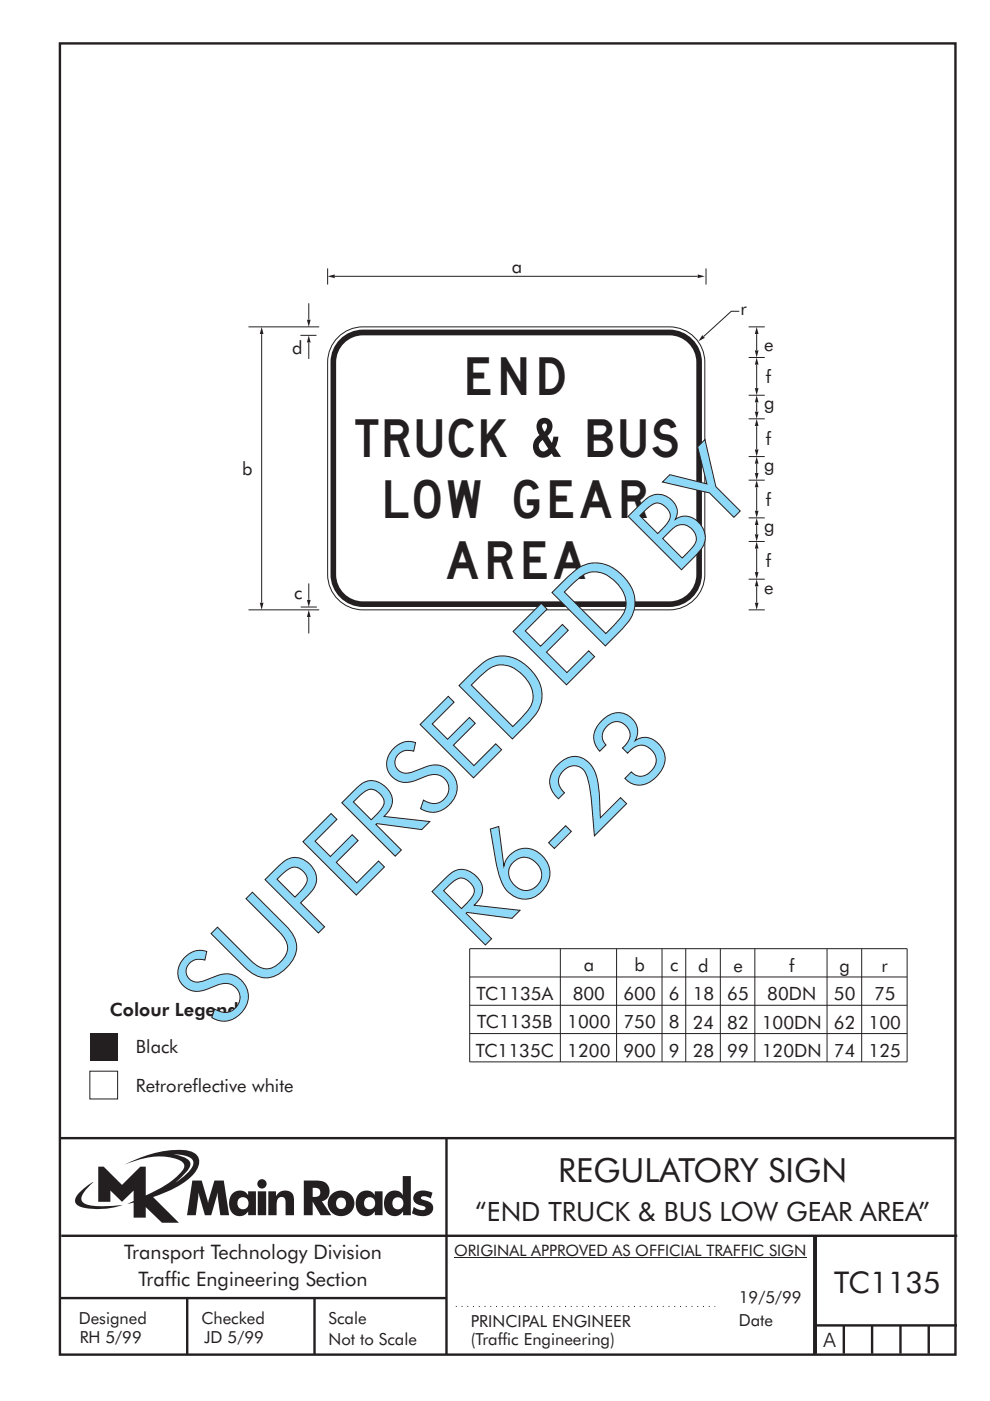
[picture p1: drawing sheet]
<svg xmlns="http://www.w3.org/2000/svg" width="210mm" height="297mm" viewBox="0 0 210 297" stroke-linecap="round" stroke-linejoin="round" font-family="sans-serif">
<g fill="none" stroke="#231f20" stroke-width=".51">
<path d="M12.7 9.2h190v278h-190zM12.7 241.3h189.9M94.7 241.4v45.8M12.7 275.2h82M13 262h190M39.7 275.2v12M66.7 275.2v12M172.7 262.2v25M173 262.2v24.8M173 281h30M179 281v6M185 281v6"/>
<path d="M191 281v6M197 281v6"/>
</g>
<path d="M96.3 266.7h74.7" fill="none" stroke="#231f20" stroke-width=".21"/>
<path d="M36.8 244.7a5.8 5.8 0 0 1 3.9 1.1 1.58 1.58 0 0 1-.2 2.1l-1.1 1.2-2.3 1.7 .9-.8a6.5 6.5 0 0 0 2.4-3.2 2.43 2.43 0 0 0-2.2-1.8zM20.8 247.4v7.4h2.6v-2.4l2.5 2.4 2.4-2.4v2.2l-1.3 .7 1.3-.3v3.2h2.6v-2.3l3.4 3.3h3.6l-5.4-5.4a20.1 20.1 0 0 0 8.6-4.9 3.1 3.1 0 0 0 .8-3.8 3.8 3.8 0 0 0-3.1-1.3 25.1 25.1 0 0 0-12.4 3.1 16.1 16.1 0 0 1 11.2-1.1 1.56 1.56 0 0 1 1.4 1.9 17.9 17.9 0 0 1-8.1 5.8v-6.1h-1.1l-3.9 3.8-3.9-3.8zM16.9 252.8a1.82 1.82 0 0 0-.6 2.6 9.9 9.9 0 0 0 5.8 .9l1.9-.3 2-.5a22.2 22.2 0 0 1-7.7-.1 1.33 1.33 0 0 1-.7-2.3l.9-1.2 1.4-1.3-1.5 .8zM66.3 251.8a1.13 1.13 0 0 1 1.2 .2 1.13 1.13 0 0 1 .4 1.2 1.26 1.26 0 0 1-1.6 .6zM64.4 250.3v7.4h1.9v-2.9l1.7 2.9h2.3l-2-3a2.25 2.25 0 0 0 1.5-2.7 2.25 2.25 0 0 0-2.6-1.7zM69.6 255.2a2.8 2.8 0 0 0 5.6 0 2.8 2.8 0 0 0-5.6 0zM71.7 254.1a1.15 1.15 0 0 1 1.7 1 1.15 1.15 0 0 1-1.7 1 1.46 1.46 0 0 1 0-2zM76.3 253a3.2 3.2 0 0 0 .4 4.6 2.13 2.13 0 0 0 2.8-.8v.8h1.6v-5h-1.6v.8a2.07 2.07 0 0 0-3.2-.4zM77.7 254.1a1.23 1.23 0 0 1 1.6 .3 1.23 1.23 0 0 1-.2 1.6 1.23 1.23 0 0 1-1.7-.1 1.54 1.54 0 0 1 .3-1.8zM85.4 249.3l.1 4.1a2.16 2.16 0 0 0-2.4-.9 2.16 2.16 0 0 0-1.6 2 2.52 2.52 0 0 0 2.7 3.3 2.11 2.11 0 0 0 1.3-1v.9h1.6v-8.4zM83.7 254.1a1.24 1.24 0 0 1 1.9 1 1.24 1.24 0 0 1-1.9 1.1 1.48 1.48 0 0 1 0-2.1zM88.2 252.9a1.52 1.52 0 0 0-.5 1.7 1.52 1.52 0 0 0 1.5 1 .82 .82 0 0 1 1 .7 2.07 2.07 0 0 1-2.4-.4l-.4 1.3a3.8 3.8 0 0 0 3.9 .2 1.56 1.56 0 0 0 .5-1.7 1.56 1.56 0 0 0-1.4-1.1 1.25 1.25 0 0 1-1.1-.6 1.21 1.21 0 0 1 1.7-.1l.4 .2 .3-1.2a3.7 3.7 0 0 0-3.5 0zM40.8 250.3l-1.1 7.4h1.8l.6-4.9 1.4 4.9h1.3l1.3-4.9 .6 4.9h1.9l-1.1-7.4h-2l-1.4 4.8-1.3-4.8zM49.4 253a3.2 3.2 0 0 0 .4 4.6 2.13 2.13 0 0 0 2.8-.8v.8h1.7v-5h-1.7v.8a2.07 2.07 0 0 0-3.2-.4zM50.8 254.1a1.23 1.23 0 0 1 1.7 .3 1.23 1.23 0 0 1-.2 1.6 1.23 1.23 0 0 1-1.7-.1 1.54 1.54 0 0 1 .2-1.8zM54.7 252.6v5.1h1.8v-5.1zM54.6 251a1 1 0 0 0 2 0 1 1 0 0 0-2 0zM56.9 252.6v5.1h1.8a5.4 5.4 0 0 1 .3-3.6 .91 .91 0 0 1 1.1-.2 .91 .91 0 0 1 .5 1v2.8h1.8v-2.9a2 2 0 0 0-1.4-2.4 2 2 0 0 0-2.5 1.2v-1z" fill-rule="evenodd" fill="#231f20"/>
<path d="M96.7 277h55" fill="none" stroke="#231f20" stroke-width=".21" stroke-dasharray=".2 1" stroke-linecap="butt"/>
<path d="M19.1 219h5.8v5.8h-5.8z" fill="#231f20"/>
<path d="M19.1 227.1h5.8v5.9h-5.8z" fill-rule="evenodd" fill="#fff" stroke="#231f20" stroke-width=".21"/>
<g fill="none" stroke="#231f20" stroke-width=".21">
<path d="M160.5 124.3v3.5M99.6 207.1h92.8M99.6 213.1h92.8M99.6 219.1h92.8M118.8 201.1v24M130.8 201.1v24M140.4 201.1v24M145.4 201.1v24M152.8 201.1v24M160.1 201.1v24M175.4 201.1v24M182.8 201.1v24"/>
<path d="M192.4 201.1v24M192.4 201.1h-92.8v24h92.8"/>
</g>
<g fill="#231f20">
<path d="M160.5 122.8l.4 1.5h-.8z"/>
<path d="M160.1 127.8h.8l-.4 1.5z"/>
</g>
<path d="M160.5 70.8v3.5" fill="none" stroke="#231f20" stroke-width=".21"/>
<g fill="#231f20">
<path d="M160.5 69.3l.4 1.5h-.8z"/>
<path d="M160.1 74.3h.8l-.4 1.5z"/>
</g>
<path d="M160.5 77.3v5" fill="none" stroke="#231f20" stroke-width=".21"/>
<g fill="#231f20">
<path d="M160.5 75.8l.4 1.5h-.8z"/>
<path d="M160.1 82.3h.8l-.4 1.5z"/>
</g>
<path d="M160.5 90.3v5" fill="none" stroke="#231f20" stroke-width=".21"/>
<g fill="#231f20">
<path d="M160.5 88.8l.4 1.5h-.8z"/>
<path d="M160.1 95.3h.8l-.4 1.5z"/>
</g>
<path d="M160.5 103.3v5" fill="none" stroke="#231f20" stroke-width=".21"/>
<g fill="#231f20">
<path d="M160.5 101.8l.4 1.5h-.8z"/>
<path d="M160.1 108.3h.8l-.4 1.5z"/>
</g>
<path d="M160.5 116.3v5" fill="none" stroke="#231f20" stroke-width=".21"/>
<g fill="#231f20">
<path d="M160.5 114.8l.4 1.5h-.8z"/>
<path d="M160.1 121.3h.8l-.4 1.5z"/>
</g>
<path d="M160.5 85.3v2" fill="none" stroke="#231f20" stroke-width=".21"/>
<g fill="#231f20">
<path d="M160.5 83.8l.4 1.5h-.8z"/>
<path d="M160.1 87.3h.8l-.4 1.5z"/>
</g>
<path d="M160.5 98.3v2" fill="none" stroke="#231f20" stroke-width=".21"/>
<g fill="#231f20">
<path d="M160.5 96.8l.4 1.5h-.8z"/>
<path d="M160.1 100.3h.8l-.4 1.5z"/>
</g>
<path d="M160.5 111.3v2" fill="none" stroke="#231f20" stroke-width=".21"/>
<g fill="#231f20">
<path d="M160.5 109.8l.4 1.5h-.8z"/>
<path d="M160.1 113.3h.8l-.4 1.5z"/>
</g>
<path d="M71 58.6h76.9" fill="none" stroke="#231f20" stroke-width=".21"/>
<g fill="#231f20">
<path d="M69.5 58.6l1.5-.4v.8z"/>
<path d="M148 58.2l1.5 .4-1.5 .4z"/>
</g>
<path d="M149.7 56.9v3.4M156.8 66h-1.7l-5.8 5.3M158.8 75.8h3.4M158.8 69.3h3.4M158.8 88.8h3.4M158.8 83.8h3.4M158.8 96.8h3.4M158.8 101.8h3.4M158.8 114.8h3.4M158.8 109.8h3.4M158.8 122.8h3.4M158.8 129.3h3.4" fill="none" stroke="#231f20" stroke-width=".21"/>
<g fill="#231f20">
<path d="M149 71.1l.5 .5-1.4 .8z"/>
<path d="M71.8 72.3a6.9 6.9 0 0 1 5.2-2.4h65a6.9 6.9 0 0 1 6.9 6.9v45a6.9 6.9 0 0 1-6.9 6.9h-65a6.9 6.9 0 0 1-6.9-6.9v-45a6.9 6.9 0 0 1 1.7-4.5z" fill-rule="evenodd"/>
</g>
<path d="M71.3 71.9a7.5 7.5 0 0 1 5.7-2.6h65a7.5 7.5 0 0 1 7.5 7.5v45a7.5 7.5 0 0 1-7.5 7.5h-65a7.5 7.5 0 0 1-7.5-7.5v-45a7.5 7.5 0 0 1 1.8-4.9z" fill="none" stroke="#231f20" stroke-width=".21"/>
<path d="M73 72.8a5.7 5.7 0 0 1 4-1.7h65a5.7 5.7 0 0 1 5.7 5.7v45a5.7 5.7 0 0 1-5.7 5.7h-65a5.7 5.7 0 0 1-5.7-5.7v-45a5.7 5.7 0 0 1 1.7-4z" fill-rule="evenodd" fill="#fff"/>
<path d="M52.7 69.3h15M55.5 70.8v57M52.7 129.3h15" fill="none" stroke="#231f20" stroke-width=".21"/>
<g fill="#231f20">
<path d="M55.5 69.3l.4 1.5h-.8z"/>
<path d="M55.1 127.8h.8l-.4 1.5z"/>
</g>
<path d="M69.5 56.9v3.4M63.7 71.1h3.4M63.8 128.7h3.4M65.5 123.7v3.5" fill="none" stroke="#231f20" stroke-width=".21"/>
<path d="M65.1 127.2h.8l-.4 1.5z" fill="#231f20"/>
<path d="M65.5 64.3v3.5" fill="none" stroke="#231f20" stroke-width=".21"/>
<path d="M65.1 67.8h.8l-.4 1.5z" fill="#231f20"/>
<path d="M65.5 130.8v3.5" fill="none" stroke="#231f20" stroke-width=".21"/>
<path d="M65.5 129.3l.4 1.5h-.8z" fill="#231f20"/>
<path d="M65.5 72.6v3.5" fill="none" stroke="#231f20" stroke-width=".21"/>
<path d="M65.5 71.1l.4 1.5h-.8z" fill="#231f20"/>
<g font-size="22.4" fill="#8ed8f8">
<text x="101.6" y="201.7" transform="rotate(-45 101.6 201.7)">R6-23</text>
<text x="46.6" y="218.7" transform="rotate(-45 46.6 218.7)">SUPERSEDED BY</text>
</g>
<text font-size="11.1" fill="#231f20" x="112.6" y="96.9">&amp;</text>
<g font-size="8" fill="#231f20">
<text x="99.2" y="83.8">END</text>
<text x="75.4" y="96.8">TRUCK</text>
<text x="124.7" y="96.8">BUS</text>
<text x="81.7" y="109.8">LOW GEAR</text>
<text x="94.8" y="122.8">AREA</text>
</g>
<text font-size="7.1" fill="#231f20" x="118.4" y="250.6">REGULATORY SIGN</text>
<text font-size="6.3" fill="#231f20" x="177" y="274">TC1135</text>
<text font-size="5.6" fill="#231f20" x="100.8" y="259">“END TRUCK &amp; BUS LOW GEAR AREA”</text>
<g font-size="4.2" fill="#231f20">
<text x="26.3" y="267">Transport Technology Division</text>
<text x="29.4" y="272.6">Traffic Engineering Section</text>
<text x="174.7" y="285.6">A</text>
</g>
<g font-size="3.9" fill="#231f20">
<text x="108.5" y="57.8">a</text>
<text x="157" y="66.9">r</text>
<text x="61.9" y="75">d</text>
<text x="162.1" y="74.4">e</text>
<text x="162.4" y="81.3">f</text>
<text x="162.1" y="86.8">g</text>
<text x="162.4" y="94.3">f</text>
<text x="51.4" y="100.7">b</text>
<text x="162.1" y="99.8">g</text>
<text x="162.4" y="107.3">f</text>
<text x="162.1" y="112.8">g</text>
<text x="162.1" y="126">e</text>
<text x="162.4" y="120.3">f</text>
<text x="62.4" y="127.1">c</text>
<text x="123.8" y="205.9">a</text>
<text x="134.6" y="205.9">b</text>
<text x="142.2" y="205.9">c</text>
<text x="148.1" y="206.1">d</text>
<text x="155.6" y="206.1">e</text>
<text x="167.4" y="206.1">f</text>
<text x="178.1" y="206.1">g</text>
<text x="187" y="206.1">r</text>
<text x="23.3" y="215.4">Colour Legend</text>
<text x="101.1" y="212">TC1135A</text>
<text x="121.5" y="212">800</text>
<text x="132.3" y="212">600</text>
<text x="141.9" y="212">6</text>
<text x="146.9" y="212.1">18</text>
<text x="154.3" y="212.1">65</text>
<text x="162.7" y="212.1">80DN</text>
<text x="176.9" y="212.1">50</text>
<text x="185.4" y="212.1">75</text>
<text x="101.2" y="218">TC1135B</text>
<text x="120.3" y="218">1000</text>
<text x="132.3" y="218">750</text>
<text x="141.9" y="218">8</text>
<text x="146.9" y="218.1">24</text>
<text x="154.3" y="218.1">82</text>
<text x="161.6" y="218.1">100DN</text>
<text x="176.9" y="218.1">62</text>
<text x="184.2" y="218.2">100</text>
<text x="28.8" y="223.3">Black</text>
<text x="100.9" y="224.1">TC1135C</text>
<text x="120.3" y="224.1">1200</text>
<text x="132.3" y="224.1">900</text>
<text x="141.9" y="224.1">9</text>
<text x="146.9" y="224.2">28</text>
<text x="154.3" y="224.2">99</text>
<text x="161.6" y="224.2">120DN</text>
<text x="176.9" y="224.2">74</text>
<text x="184.2" y="224.2">125</text>
<text x="28.8" y="231.5">Retroreflective white</text>
</g>
<g font-size="3.5" fill="#231f20">
<text x="16.7" y="280.7">Designed</text>
<text x="42.7" y="280.7">Checked</text>
<text x="69.7" y="280.7">Scale</text>
<text x="99.9" y="281.4">PRINCIPAL ENGINEER</text>
<text x="156.7" y="281.2">Date</text>
<text x="156.7" y="276.2">19/5/99</text>
<text x="16.9" y="284.8">RH 5/99</text>
<text x="43.3" y="284.8">JD 5/99</text>
<text x="69.7" y="285.2">Not to Scale</text>
<text x="99.9" y="285.1">(Traffic Engineering)</text>
</g>
<text font-size="3.4" fill="#231f20" x="96.3" y="266.3">ORIGINAL APPROVED AS OFFICIAL TRAFFIC SIGN</text>
</svg>
